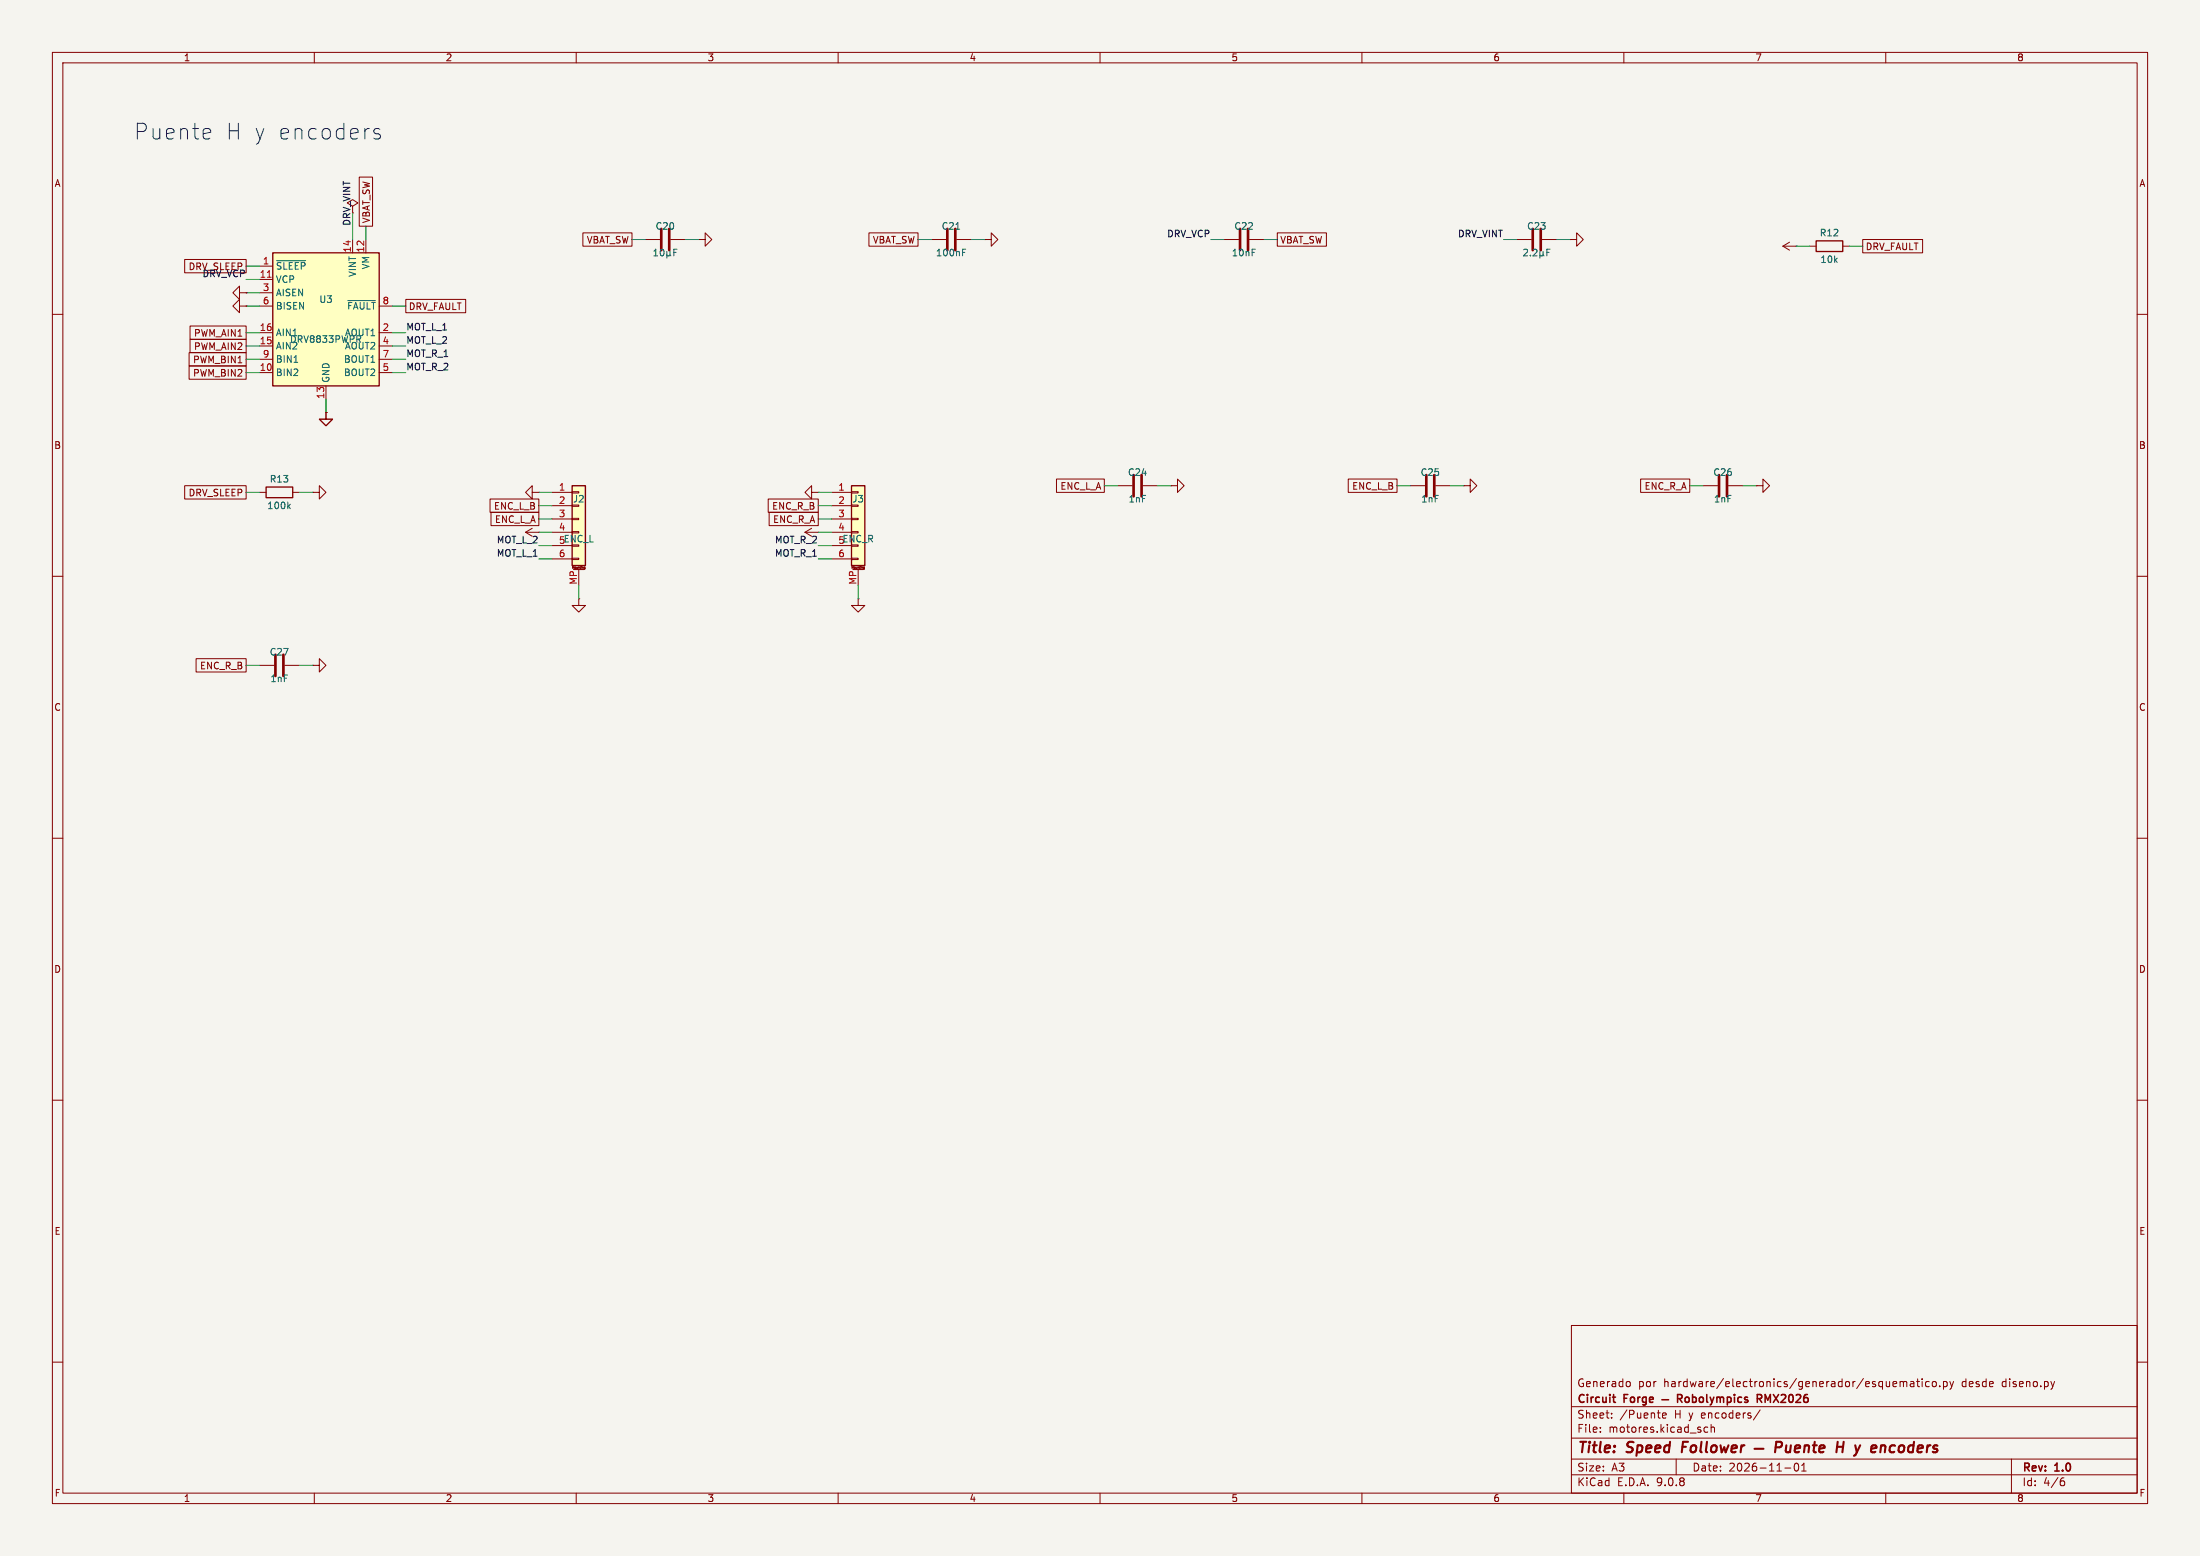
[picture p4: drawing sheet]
(kicad_sch
 (version 20250114)
 (generator "eeschema")
 (generator_version "9.0")
 (paper "A3")
 (title_block
  (title "Speed Follower — Puente H y encoders")
  (date "2026-11-01")
  (rev "1.0")
  (company "Circuit Forge — Robolympics RMX2026")
  (comment 1 "Generado por hardware/electronics/generador/esquematico.py desde diseno.py"))
 (lib_symbols
  (symbol "Driver_Motor:DRV8833PWP" (exclude_from_sim no) (in_bom yes) (on_board yes)
   (property "Reference" "U" (at -3.81 16.51 0) (effects (font (size 1.27 1.27))))
   (property "Value" "DRV8833PWP" (at -3.81 13.97 0) (effects (font (size 1.27 1.27))))
   (property "Footprint" "Package_SO:HTSSOP-16-1EP_4.4x5mm_P0.65mm_EP3.4x5mm_Mask2.46x2.31mm_ThermalVias" (at 5.08 -15.24 0) (effects (font (size 1.27 1.27)) (justify left) (hide yes)))
   (property "Datasheet" "http://www.ti.com/lit/ds/symlink/drv8833.pdf" (at 5.08 -17.78 0) (effects (font (size 1.27 1.27)) (justify left) (hide yes)))
   (property "Description" "Dual H-Bridge Motor Driver, HTSSOP-16" (at 0 0 0) (effects (font (size 1.27 1.27)) (hide yes)))
   (symbol "DRV8833PWP_0_1"
    (rectangle (start -10.16 12.7) (end 10.16 -12.7) (stroke (width 0.254) (type default)) (fill (type background))))
   (symbol "DRV8833PWP_1_1"
    (pin input line (at -12.7 10.16 0) (length 2.54) (name "~{SLEEP}" (effects (font (size 1.27 1.27)))) (number "1" (effects (font (size 1.27 1.27)))))
    (pin bidirectional line (at -12.7 7.62 0) (length 2.54) (name "VCP" (effects (font (size 1.27 1.27)))) (number "11" (effects (font (size 1.27 1.27)))))
    (pin bidirectional line (at -12.7 5.08 0) (length 2.54) (name "AISEN" (effects (font (size 1.27 1.27)))) (number "3" (effects (font (size 1.27 1.27)))))
    (pin bidirectional line (at -12.7 2.54 0) (length 2.54) (name "BISEN" (effects (font (size 1.27 1.27)))) (number "6" (effects (font (size 1.27 1.27)))))
    (pin input line (at -12.7 -2.54 0) (length 2.54) (name "AIN1" (effects (font (size 1.27 1.27)))) (number "16" (effects (font (size 1.27 1.27)))))
    (pin input line (at -12.7 -5.08 0) (length 2.54) (name "AIN2" (effects (font (size 1.27 1.27)))) (number "15" (effects (font (size 1.27 1.27)))))
    (pin input line (at -12.7 -7.62 0) (length 2.54) (name "BIN1" (effects (font (size 1.27 1.27)))) (number "9" (effects (font (size 1.27 1.27)))))
    (pin input line (at -12.7 -10.16 0) (length 2.54) (name "BIN2" (effects (font (size 1.27 1.27)))) (number "10" (effects (font (size 1.27 1.27)))))
    (pin power_in line (at 0 -15.24 90) (length 2.54) (name "GND" (effects (font (size 1.27 1.27)))) (number "13" (effects (font (size 1.27 1.27)))))
    (pin passive line (at 0 -15.24 90) (length 2.54) (hide yes) (name "GND" (effects (font (size 1.27 1.27)))) (number "17" (effects (font (size 1.27 1.27)))))
    (pin power_in line (at 5.08 15.24 270) (length 2.54) (name "VINT" (effects (font (size 1.27 1.27)))) (number "14" (effects (font (size 1.27 1.27)))))
    (pin power_in line (at 7.62 15.24 270) (length 2.54) (name "VM" (effects (font (size 1.27 1.27)))) (number "12" (effects (font (size 1.27 1.27)))))
    (pin open_collector line (at 12.7 2.54 180) (length 2.54) (name "~{FAULT}" (effects (font (size 1.27 1.27)))) (number "8" (effects (font (size 1.27 1.27)))))
    (pin power_out line (at 12.7 -2.54 180) (length 2.54) (name "AOUT1" (effects (font (size 1.27 1.27)))) (number "2" (effects (font (size 1.27 1.27)))))
    (pin power_out line (at 12.7 -5.08 180) (length 2.54) (name "AOUT2" (effects (font (size 1.27 1.27)))) (number "4" (effects (font (size 1.27 1.27)))))
    (pin power_out line (at 12.7 -7.62 180) (length 2.54) (name "BOUT1" (effects (font (size 1.27 1.27)))) (number "7" (effects (font (size 1.27 1.27)))))
    (pin power_out line (at 12.7 -10.16 180) (length 2.54) (name "BOUT2" (effects (font (size 1.27 1.27)))) (number "5" (effects (font (size 1.27 1.27))))))
   (embedded_fonts no))
  (symbol "power:GND"
   (power)
   (pin_numbers (hide yes))
   (pin_names
    (offset 0) (hide yes)) (exclude_from_sim no) (in_bom yes) (on_board yes)
   (property "Reference" "#PWR" (at 0 -6.35 0) (effects (font (size 1.27 1.27)) (hide yes)))
   (property "Value" "GND" (at 0 -3.81 0) (effects (font (size 1.27 1.27))))
   (property "Footprint" "" (at 0 0 0) (effects (font (size 1.27 1.27)) (hide yes)))
   (property "Datasheet" "" (at 0 0 0) (effects (font (size 1.27 1.27)) (hide yes)))
   (property "Description" "Power symbol creates a global label with name \"GND\" , ground" (at 0 0 0) (effects (font (size 1.27 1.27)) (hide yes)))
   (symbol "GND_0_1"
    (polyline (pts (xy 0 0) (xy 0 -1.27) (xy 1.27 -1.27) (xy 0 -2.54) (xy -1.27 -1.27) (xy 0 -1.27)) (stroke (width 0) (type default)) (fill (type none))))
   (symbol "GND_1_1"
    (pin power_in line (at 0 0 270) (length 0) (name "~" (effects (font (size 1.27 1.27)))) (number "1" (effects (font (size 1.27 1.27))))))
   (embedded_fonts no))
  (symbol "power:PWR_FLAG"
   (power)
   (pin_numbers (hide yes))
   (pin_names
    (offset 0) (hide yes)) (exclude_from_sim no) (in_bom yes) (on_board yes)
   (property "Reference" "#FLG" (at 0 1.905 0) (effects (font (size 1.27 1.27)) (hide yes)))
   (property "Value" "PWR_FLAG" (at 0 3.81 0) (effects (font (size 1.27 1.27))))
   (property "Footprint" "" (at 0 0 0) (effects (font (size 1.27 1.27)) (hide yes)))
   (property "Datasheet" "~" (at 0 0 0) (effects (font (size 1.27 1.27)) (hide yes)))
   (property "Description" "Special symbol for telling ERC where power comes from" (at 0 0 0) (effects (font (size 1.27 1.27)) (hide yes)))
   (symbol "PWR_FLAG_0_0"
    (pin power_out line (at 0 0 90) (length 0) (name "~" (effects (font (size 1.27 1.27)))) (number "1" (effects (font (size 1.27 1.27))))))
   (symbol "PWR_FLAG_0_1"
    (polyline (pts (xy 0 0) (xy 0 1.27) (xy -1.016 1.905) (xy 0 2.54) (xy 1.016 1.905) (xy 0 1.27)) (stroke (width 0) (type default)) (fill (type none))))
   (embedded_fonts no))
  (symbol "Device:C"
   (pin_numbers (hide yes))
   (pin_names
    (offset 0.254)) (exclude_from_sim no) (in_bom yes) (on_board yes)
   (property "Reference" "C" (at 0.635 2.54 0) (effects (font (size 1.27 1.27)) (justify left)))
   (property "Value" "C" (at 0.635 -2.54 0) (effects (font (size 1.27 1.27)) (justify left)))
   (property "Footprint" "" (at 0.9652 -3.81 0) (effects (font (size 1.27 1.27)) (hide yes)))
   (property "Datasheet" "~" (at 0 0 0) (effects (font (size 1.27 1.27)) (hide yes)))
   (property "Description" "Unpolarized capacitor" (at 0 0 0) (effects (font (size 1.27 1.27)) (hide yes)))
   (symbol "C_0_1"
    (polyline (pts (xy -2.032 0.762) (xy 2.032 0.762)) (stroke (width 0.508) (type default)) (fill (type none)))
    (polyline (pts (xy -2.032 -0.762) (xy 2.032 -0.762)) (stroke (width 0.508) (type default)) (fill (type none))))
   (symbol "C_1_1"
    (pin passive line (at 0 3.81 270) (length 2.794) (name "~" (effects (font (size 1.27 1.27)))) (number "1" (effects (font (size 1.27 1.27)))))
    (pin passive line (at 0 -3.81 90) (length 2.794) (name "~" (effects (font (size 1.27 1.27)))) (number "2" (effects (font (size 1.27 1.27))))))
   (embedded_fonts no))
  (symbol "Device:R"
   (pin_numbers (hide yes))
   (pin_names
    (offset 0)) (exclude_from_sim no) (in_bom yes) (on_board yes)
   (property "Reference" "R" (at 2.032 0 90) (effects (font (size 1.27 1.27))))
   (property "Value" "R" (at 0 0 90) (effects (font (size 1.27 1.27))))
   (property "Footprint" "" (at -1.778 0 90) (effects (font (size 1.27 1.27)) (hide yes)))
   (property "Datasheet" "~" (at 0 0 0) (effects (font (size 1.27 1.27)) (hide yes)))
   (property "Description" "Resistor" (at 0 0 0) (effects (font (size 1.27 1.27)) (hide yes)))
   (symbol "R_0_1"
    (rectangle (start -1.016 -2.54) (end 1.016 2.54) (stroke (width 0.254) (type default)) (fill (type none))))
   (symbol "R_1_1"
    (pin passive line (at 0 3.81 270) (length 1.27) (name "~" (effects (font (size 1.27 1.27)))) (number "1" (effects (font (size 1.27 1.27)))))
    (pin passive line (at 0 -3.81 90) (length 1.27) (name "~" (effects (font (size 1.27 1.27)))) (number "2" (effects (font (size 1.27 1.27))))))
   (embedded_fonts no))
  (symbol "power:+3V3"
   (power)
   (pin_numbers (hide yes))
   (pin_names
    (offset 0) (hide yes)) (exclude_from_sim no) (in_bom yes) (on_board yes)
   (property "Reference" "#PWR" (at 0 -3.81 0) (effects (font (size 1.27 1.27)) (hide yes)))
   (property "Value" "+3V3" (at 0 3.556 0) (effects (font (size 1.27 1.27))))
   (property "Footprint" "" (at 0 0 0) (effects (font (size 1.27 1.27)) (hide yes)))
   (property "Datasheet" "" (at 0 0 0) (effects (font (size 1.27 1.27)) (hide yes)))
   (property "Description" "Power symbol creates a global label with name \"+3V3\"" (at 0 0 0) (effects (font (size 1.27 1.27)) (hide yes)))
   (symbol "+3V3_0_1"
    (polyline (pts (xy -0.762 1.27) (xy 0 2.54)) (stroke (width 0) (type default)) (fill (type none)))
    (polyline (pts (xy 0 2.54) (xy 0.762 1.27)) (stroke (width 0) (type default)) (fill (type none)))
    (polyline (pts (xy 0 0) (xy 0 2.54)) (stroke (width 0) (type default)) (fill (type none))))
   (symbol "+3V3_1_1"
    (pin power_in line (at 0 0 90) (length 0) (name "~" (effects (font (size 1.27 1.27)))) (number "1" (effects (font (size 1.27 1.27))))))
   (embedded_fonts no))
  (symbol "Connector_Generic_MountingPin:Conn_01x06_MountingPin"
   (pin_names
    (offset 1.016) (hide yes)) (exclude_from_sim no) (in_bom yes) (on_board yes)
   (property "Reference" "J" (at 0 7.62 0) (effects (font (size 1.27 1.27))))
   (property "Value" "Conn_01x06_MountingPin" (at 1.27 -10.16 0) (effects (font (size 1.27 1.27)) (justify left)))
   (property "Footprint" "" (at 0 0 0) (effects (font (size 1.27 1.27)) (hide yes)))
   (property "Datasheet" "~" (at 0 0 0) (effects (font (size 1.27 1.27)) (hide yes)))
   (property "Description" "Generic connectable mounting pin connector, single row, 01x06, script generated (kicad-library-utils/schlib/autogen/connector/)" (at 0 0 0) (effects (font (size 1.27 1.27)) (hide yes)))
   (symbol "Conn_01x06_MountingPin_1_1"
    (rectangle (start -1.27 6.35) (end 1.27 -8.89) (stroke (width 0.254) (type default)) (fill (type background)))
    (rectangle (start -1.27 5.207) (end 0 4.953) (stroke (width 0.1524) (type default)) (fill (type none)))
    (rectangle (start -1.27 2.667) (end 0 2.413) (stroke (width 0.1524) (type default)) (fill (type none)))
    (rectangle (start -1.27 0.127) (end 0 -0.127) (stroke (width 0.1524) (type default)) (fill (type none)))
    (rectangle (start -1.27 -2.413) (end 0 -2.667) (stroke (width 0.1524) (type default)) (fill (type none)))
    (rectangle (start -1.27 -4.953) (end 0 -5.207) (stroke (width 0.1524) (type default)) (fill (type none)))
    (rectangle (start -1.27 -7.493) (end 0 -7.747) (stroke (width 0.1524) (type default)) (fill (type none)))
    (polyline (pts (xy -1.016 -9.652) (xy 1.016 -9.652)) (stroke (width 0.1524) (type default)) (fill (type none)))
    (text "Mounting" (at 0 -9.271 0) (effects (font (size 0.381 0.381))))
    (pin passive line (at -5.08 5.08 0) (length 3.81) (name "Pin_1" (effects (font (size 1.27 1.27)))) (number "1" (effects (font (size 1.27 1.27)))))
    (pin passive line (at -5.08 2.54 0) (length 3.81) (name "Pin_2" (effects (font (size 1.27 1.27)))) (number "2" (effects (font (size 1.27 1.27)))))
    (pin passive line (at -5.08 0 0) (length 3.81) (name "Pin_3" (effects (font (size 1.27 1.27)))) (number "3" (effects (font (size 1.27 1.27)))))
    (pin passive line (at -5.08 -2.54 0) (length 3.81) (name "Pin_4" (effects (font (size 1.27 1.27)))) (number "4" (effects (font (size 1.27 1.27)))))
    (pin passive line (at -5.08 -5.08 0) (length 3.81) (name "Pin_5" (effects (font (size 1.27 1.27)))) (number "5" (effects (font (size 1.27 1.27)))))
    (pin passive line (at -5.08 -7.62 0) (length 3.81) (name "Pin_6" (effects (font (size 1.27 1.27)))) (number "6" (effects (font (size 1.27 1.27)))))
    (pin passive line (at 0 -12.7 90) (length 3.048) (name "MountPin" (effects (font (size 1.27 1.27)))) (number "MP" (effects (font (size 1.27 1.27))))))
   (embedded_fonts no)))
 (text "Puente H y encoders"
  (exclude_from_sim no)
  (at 25.4 25.4 0)
  (effects (font (size 3 3)) (justify left)))
 (symbol
  (lib_id "Driver_Motor:DRV8833PWP")
  (at 62.23 60.96 0)
  (unit 1)
  (exclude_from_sim no)
  (in_bom yes)
  (on_board yes)
  (dnp no)
  (property "Reference" "U3" (at 62.23 57.15 0) (effects (font (size 1.27 1.27))))
  (property "Value" "DRV8833PWPR" (at 62.23 64.77 0) (effects (font (size 1.27 1.27))))
  (property "Footprint" "Package_SO:HTSSOP-16-1EP_4.4x5mm_P0.65mm_EP3.4x5mm_Mask2.46x2.31mm_ThermalVias" (at 62.23 60.96 0) (effects (font (size 1.27 1.27)) (hide yes)))
  (property "Datasheet" "https://www.ti.com/lit/ds/symlink/drv8833.pdf" (at 62.23 60.96 0) (effects (font (size 1.27 1.27)) (hide yes)))
  (property "Description" "Puente H doble 2.7-10.8 V, 1.5 A RMS por canal (HTSSOP-16 PowerPAD)" (at 62.23 60.96 0) (effects (font (size 1.27 1.27)) (hide yes)))
  (property "Fabricante" "Texas Instruments" (at 62.23 60.96 0) (effects (font (size 1.27 1.27)) (hide yes)))
  (property "MPN" "DRV8833PWPR" (at 62.23 60.96 0) (effects (font (size 1.27 1.27)) (hide yes)))
  (pin "1")
  (pin "11")
  (pin "3")
  (pin "6")
  (pin "16")
  (pin "15")
  (pin "9")
  (pin "10")
  (pin "13")
  (pin "17")
  (pin "14")
  (pin "12")
  (pin "8")
  (pin "2")
  (pin "4")
  (pin "7")
  (pin "5"))
 (wire
  (pts (xy 49.53 50.8) (xy 46.99 50.8))
  (stroke (width 0) (type default)))
 (global_label "DRV_SLEEP"
  (shape passive)
  (at 46.99 50.8 180)
  (fields_autoplaced yes)
  (effects (font (size 1.27 1.27)) (justify right))
  (property "Intersheetrefs" "${INTERSHEET_REFS}" (at 46.99 50.8 0) (effects (font (size 1.27 1.27)) (hide yes))))
 (wire
  (pts (xy 49.53 53.34) (xy 46.99 53.34))
  (stroke (width 0) (type default)))
 (label "DRV_VCP"
  (at 46.99 53.34 180)
  (fields_autoplaced yes)
  (effects (font (size 1.27 1.27)) (justify right bottom)))
 (wire
  (pts (xy 49.53 55.88) (xy 46.99 55.88))
  (stroke (width 0) (type default)))
 (symbol
  (lib_id "power:GND")
  (at 46.99 55.88 270)
  (unit 1)
  (exclude_from_sim no)
  (in_bom no)
  (on_board no)
  (dnp no)
  (property "Reference" "#PWR_MOT001" (at 46.99 53.34 90) (effects (font (size 1.27 1.27)) (hide yes)))
  (property "Value" "GND" (at 46.99 58.42 90) (effects (font (size 1.27 1.27)) (hide yes)))
  (pin "1"))
 (wire
  (pts (xy 49.53 58.42) (xy 46.99 58.42))
  (stroke (width 0) (type default)))
 (symbol
  (lib_id "power:GND")
  (at 46.99 58.42 270)
  (unit 1)
  (exclude_from_sim no)
  (in_bom no)
  (on_board no)
  (dnp no)
  (property "Reference" "#PWR_MOT002" (at 46.99 55.88 90) (effects (font (size 1.27 1.27)) (hide yes)))
  (property "Value" "GND" (at 46.99 60.96 90) (effects (font (size 1.27 1.27)) (hide yes)))
  (pin "1"))
 (wire
  (pts (xy 49.53 63.5) (xy 46.99 63.5))
  (stroke (width 0) (type default)))
 (global_label "PWM_AIN1"
  (shape passive)
  (at 46.99 63.5 180)
  (fields_autoplaced yes)
  (effects (font (size 1.27 1.27)) (justify right))
  (property "Intersheetrefs" "${INTERSHEET_REFS}" (at 46.99 63.5 0) (effects (font (size 1.27 1.27)) (hide yes))))
 (wire
  (pts (xy 49.53 66.04) (xy 46.99 66.04))
  (stroke (width 0) (type default)))
 (global_label "PWM_AIN2"
  (shape passive)
  (at 46.99 66.04 180)
  (fields_autoplaced yes)
  (effects (font (size 1.27 1.27)) (justify right))
  (property "Intersheetrefs" "${INTERSHEET_REFS}" (at 46.99 66.04 0) (effects (font (size 1.27 1.27)) (hide yes))))
 (wire
  (pts (xy 49.53 68.58) (xy 46.99 68.58))
  (stroke (width 0) (type default)))
 (global_label "PWM_BIN1"
  (shape passive)
  (at 46.99 68.58 180)
  (fields_autoplaced yes)
  (effects (font (size 1.27 1.27)) (justify right))
  (property "Intersheetrefs" "${INTERSHEET_REFS}" (at 46.99 68.58 0) (effects (font (size 1.27 1.27)) (hide yes))))
 (wire
  (pts (xy 49.53 71.12) (xy 46.99 71.12))
  (stroke (width 0) (type default)))
 (global_label "PWM_BIN2"
  (shape passive)
  (at 46.99 71.12 180)
  (fields_autoplaced yes)
  (effects (font (size 1.27 1.27)) (justify right))
  (property "Intersheetrefs" "${INTERSHEET_REFS}" (at 46.99 71.12 0) (effects (font (size 1.27 1.27)) (hide yes))))
 (wire
  (pts (xy 62.23 76.2) (xy 62.23 78.74))
  (stroke (width 0) (type default)))
 (symbol
  (lib_id "power:GND")
  (at 62.23 78.74 0)
  (unit 1)
  (exclude_from_sim no)
  (in_bom no)
  (on_board no)
  (dnp no)
  (property "Reference" "#PWR_MOT003" (at 62.23 74.93 0) (effects (font (size 1.27 1.27)) (hide yes)))
  (property "Value" "GND" (at 62.23 82.55 0) (effects (font (size 1.27 1.27)) (hide yes)))
  (pin "1"))
 (wire
  (pts (xy 62.23 76.2) (xy 62.23 78.74))
  (stroke (width 0) (type default)))
 (symbol
  (lib_id "power:GND")
  (at 62.23 78.74 0)
  (unit 1)
  (exclude_from_sim no)
  (in_bom no)
  (on_board no)
  (dnp no)
  (property "Reference" "#PWR_MOT004" (at 62.23 74.93 0) (effects (font (size 1.27 1.27)) (hide yes)))
  (property "Value" "GND" (at 62.23 82.55 0) (effects (font (size 1.27 1.27)) (hide yes)))
  (pin "1"))
 (wire
  (pts (xy 67.31 45.72) (xy 67.31 43.18))
  (stroke (width 0) (type default)))
 (label "DRV_VINT"
  (at 67.31 43.18 90)
  (fields_autoplaced yes)
  (effects (font (size 1.27 1.27)) (justify left bottom)))
 (wire
  (pts (xy 67.31 43.18) (xy 67.31 40.64))
  (stroke (width 0) (type default)))
 (symbol
  (lib_id "power:PWR_FLAG")
  (at 67.31 40.64 0)
  (unit 1)
  (exclude_from_sim no)
  (in_bom no)
  (on_board no)
  (dnp no)
  (property "Reference" "#FLG_MOT005" (at 67.31 36.83 0) (effects (font (size 1.27 1.27)) (hide yes)))
  (property "Value" "PWR_FLAG" (at 67.31 44.45 0) (effects (font (size 1.27 1.27)) (hide yes)))
  (pin "1"))
 (wire
  (pts (xy 69.85 45.72) (xy 69.85 43.18))
  (stroke (width 0) (type default)))
 (global_label "VBAT_SW"
  (shape passive)
  (at 69.85 43.18 90)
  (fields_autoplaced yes)
  (effects (font (size 1.27 1.27)) (justify left))
  (property "Intersheetrefs" "${INTERSHEET_REFS}" (at 69.85 43.18 0) (effects (font (size 1.27 1.27)) (hide yes))))
 (wire
  (pts (xy 74.93 58.42) (xy 77.47 58.42))
  (stroke (width 0) (type default)))
 (global_label "DRV_FAULT"
  (shape passive)
  (at 77.47 58.42 0)
  (fields_autoplaced yes)
  (effects (font (size 1.27 1.27)) (justify left))
  (property "Intersheetrefs" "${INTERSHEET_REFS}" (at 77.47 58.42 0) (effects (font (size 1.27 1.27)) (hide yes))))
 (wire
  (pts (xy 74.93 63.5) (xy 77.47 63.5))
  (stroke (width 0) (type default)))
 (label "MOT_L_1"
  (at 77.47 63.5 0)
  (fields_autoplaced yes)
  (effects (font (size 1.27 1.27)) (justify left bottom)))
 (wire
  (pts (xy 74.93 66.04) (xy 77.47 66.04))
  (stroke (width 0) (type default)))
 (label "MOT_L_2"
  (at 77.47 66.04 0)
  (fields_autoplaced yes)
  (effects (font (size 1.27 1.27)) (justify left bottom)))
 (wire
  (pts (xy 74.93 68.58) (xy 77.47 68.58))
  (stroke (width 0) (type default)))
 (label "MOT_R_1"
  (at 77.47 68.58 0)
  (fields_autoplaced yes)
  (effects (font (size 1.27 1.27)) (justify left bottom)))
 (wire
  (pts (xy 74.93 71.12) (xy 77.47 71.12))
  (stroke (width 0) (type default)))
 (label "MOT_R_2"
  (at 77.47 71.12 0)
  (fields_autoplaced yes)
  (effects (font (size 1.27 1.27)) (justify left bottom)))
 (symbol
  (lib_id "Device:C")
  (at 127 45.72 90)
  (unit 1)
  (exclude_from_sim no)
  (in_bom yes)
  (on_board yes)
  (dnp no)
  (property "Reference" "C20" (at 127 43.18 90) (effects (font (size 1.27 1.27))))
  (property "Value" "10µF" (at 127 48.26 90) (effects (font (size 1.27 1.27))))
  (property "Footprint" "Capacitor_SMD:C_0805_2012Metric" (at 127 45.72 90) (effects (font (size 1.27 1.27)) (hide yes)))
  (property "Datasheet" "https://www.murata.com/en-us/products/capacitor/ceramiccapacitor" (at 127 45.72 90) (effects (font (size 1.27 1.27)) (hide yes)))
  (property "Description" "Condensador cerámico 10µF 25 V X5R 0805" (at 127 45.72 90) (effects (font (size 1.27 1.27)) (hide yes)))
  (property "Fabricante" "Murata" (at 127 45.72 90) (effects (font (size 1.27 1.27)) (hide yes)))
  (property "MPN" "GRM21BR61E106KA73L" (at 127 45.72 90) (effects (font (size 1.27 1.27)) (hide yes)))
  (pin "1")
  (pin "2"))
 (wire
  (pts (xy 123.19 45.72) (xy 120.65 45.72))
  (stroke (width 0) (type default)))
 (global_label "VBAT_SW"
  (shape passive)
  (at 120.65 45.72 180)
  (fields_autoplaced yes)
  (effects (font (size 1.27 1.27)) (justify right))
  (property "Intersheetrefs" "${INTERSHEET_REFS}" (at 120.65 45.72 0) (effects (font (size 1.27 1.27)) (hide yes))))
 (wire
  (pts (xy 130.81 45.72) (xy 133.35 45.72))
  (stroke (width 0) (type default)))
 (symbol
  (lib_id "power:GND")
  (at 133.35 45.72 90)
  (unit 1)
  (exclude_from_sim no)
  (in_bom no)
  (on_board no)
  (dnp no)
  (property "Reference" "#PWR_MOT006" (at 133.35 43.18 90) (effects (font (size 1.27 1.27)) (hide yes)))
  (property "Value" "GND" (at 133.35 48.26 90) (effects (font (size 1.27 1.27)) (hide yes)))
  (pin "1"))
 (symbol
  (lib_id "Device:C")
  (at 181.61 45.72 90)
  (unit 1)
  (exclude_from_sim no)
  (in_bom yes)
  (on_board yes)
  (dnp no)
  (property "Reference" "C21" (at 181.61 43.18 90) (effects (font (size 1.27 1.27))))
  (property "Value" "100nF" (at 181.61 48.26 90) (effects (font (size 1.27 1.27))))
  (property "Footprint" "Capacitor_SMD:C_0402_1005Metric" (at 181.61 45.72 90) (effects (font (size 1.27 1.27)) (hide yes)))
  (property "Datasheet" "https://www.murata.com/en-us/products/capacitor/ceramiccapacitor" (at 181.61 45.72 90) (effects (font (size 1.27 1.27)) (hide yes)))
  (property "Description" "Condensador cerámico 100nF 16 V X7R 0402" (at 181.61 45.72 90) (effects (font (size 1.27 1.27)) (hide yes)))
  (property "Fabricante" "Murata" (at 181.61 45.72 90) (effects (font (size 1.27 1.27)) (hide yes)))
  (property "MPN" "GRM155R71C104KA88D" (at 181.61 45.72 90) (effects (font (size 1.27 1.27)) (hide yes)))
  (pin "1")
  (pin "2"))
 (wire
  (pts (xy 177.8 45.72) (xy 175.26 45.72))
  (stroke (width 0) (type default)))
 (global_label "VBAT_SW"
  (shape passive)
  (at 175.26 45.72 180)
  (fields_autoplaced yes)
  (effects (font (size 1.27 1.27)) (justify right))
  (property "Intersheetrefs" "${INTERSHEET_REFS}" (at 175.26 45.72 0) (effects (font (size 1.27 1.27)) (hide yes))))
 (wire
  (pts (xy 185.42 45.72) (xy 187.96 45.72))
  (stroke (width 0) (type default)))
 (symbol
  (lib_id "power:GND")
  (at 187.96 45.72 90)
  (unit 1)
  (exclude_from_sim no)
  (in_bom no)
  (on_board no)
  (dnp no)
  (property "Reference" "#PWR_MOT007" (at 187.96 43.18 90) (effects (font (size 1.27 1.27)) (hide yes)))
  (property "Value" "GND" (at 187.96 48.26 90) (effects (font (size 1.27 1.27)) (hide yes)))
  (pin "1"))
 (symbol
  (lib_id "Device:C")
  (at 237.49 45.72 90)
  (unit 1)
  (exclude_from_sim no)
  (in_bom yes)
  (on_board yes)
  (dnp no)
  (property "Reference" "C22" (at 237.49 43.18 90) (effects (font (size 1.27 1.27))))
  (property "Value" "10nF" (at 237.49 48.26 90) (effects (font (size 1.27 1.27))))
  (property "Footprint" "Capacitor_SMD:C_0402_1005Metric" (at 237.49 45.72 90) (effects (font (size 1.27 1.27)) (hide yes)))
  (property "Datasheet" "https://www.murata.com/en-us/products/capacitor/ceramiccapacitor" (at 237.49 45.72 90) (effects (font (size 1.27 1.27)) (hide yes)))
  (property "Description" "Condensador cerámico 10nF 50 V X7R 0402" (at 237.49 45.72 90) (effects (font (size 1.27 1.27)) (hide yes)))
  (property "Fabricante" "Murata" (at 237.49 45.72 90) (effects (font (size 1.27 1.27)) (hide yes)))
  (property "MPN" "GRM155R71H103KA88D" (at 237.49 45.72 90) (effects (font (size 1.27 1.27)) (hide yes)))
  (pin "1")
  (pin "2"))
 (wire
  (pts (xy 233.68 45.72) (xy 231.14 45.72))
  (stroke (width 0) (type default)))
 (label "DRV_VCP"
  (at 231.14 45.72 180)
  (fields_autoplaced yes)
  (effects (font (size 1.27 1.27)) (justify right bottom)))
 (wire
  (pts (xy 241.3 45.72) (xy 243.84 45.72))
  (stroke (width 0) (type default)))
 (global_label "VBAT_SW"
  (shape passive)
  (at 243.84 45.72 0)
  (fields_autoplaced yes)
  (effects (font (size 1.27 1.27)) (justify left))
  (property "Intersheetrefs" "${INTERSHEET_REFS}" (at 243.84 45.72 0) (effects (font (size 1.27 1.27)) (hide yes))))
 (symbol
  (lib_id "Device:C")
  (at 293.37 45.72 90)
  (unit 1)
  (exclude_from_sim no)
  (in_bom yes)
  (on_board yes)
  (dnp no)
  (property "Reference" "C23" (at 293.37 43.18 90) (effects (font (size 1.27 1.27))))
  (property "Value" "2.2µF" (at 293.37 48.26 90) (effects (font (size 1.27 1.27))))
  (property "Footprint" "Capacitor_SMD:C_0402_1005Metric" (at 293.37 45.72 90) (effects (font (size 1.27 1.27)) (hide yes)))
  (property "Datasheet" "https://www.murata.com/en-us/products/capacitor/ceramiccapacitor" (at 293.37 45.72 90) (effects (font (size 1.27 1.27)) (hide yes)))
  (property "Description" "Condensador cerámico 2.2µF 6.3 V X5R 0402" (at 293.37 45.72 90) (effects (font (size 1.27 1.27)) (hide yes)))
  (property "Fabricante" "Murata" (at 293.37 45.72 90) (effects (font (size 1.27 1.27)) (hide yes)))
  (property "MPN" "GRM155R60J225ME15D" (at 293.37 45.72 90) (effects (font (size 1.27 1.27)) (hide yes)))
  (pin "1")
  (pin "2"))
 (wire
  (pts (xy 289.56 45.72) (xy 287.02 45.72))
  (stroke (width 0) (type default)))
 (label "DRV_VINT"
  (at 287.02 45.72 180)
  (fields_autoplaced yes)
  (effects (font (size 1.27 1.27)) (justify right bottom)))
 (wire
  (pts (xy 297.18 45.72) (xy 299.72 45.72))
  (stroke (width 0) (type default)))
 (symbol
  (lib_id "power:GND")
  (at 299.72 45.72 90)
  (unit 1)
  (exclude_from_sim no)
  (in_bom no)
  (on_board no)
  (dnp no)
  (property "Reference" "#PWR_MOT008" (at 299.72 43.18 90) (effects (font (size 1.27 1.27)) (hide yes)))
  (property "Value" "GND" (at 299.72 48.26 90) (effects (font (size 1.27 1.27)) (hide yes)))
  (pin "1"))
 (symbol
  (lib_id "Device:R")
  (at 349.25 46.99 90)
  (unit 1)
  (exclude_from_sim no)
  (in_bom yes)
  (on_board yes)
  (dnp no)
  (property "Reference" "R12" (at 349.25 44.45 90) (effects (font (size 1.27 1.27))))
  (property "Value" "10k" (at 349.25 49.53 90) (effects (font (size 1.27 1.27))))
  (property "Footprint" "Resistor_SMD:R_0402_1005Metric" (at 349.25 46.99 90) (effects (font (size 1.27 1.27)) (hide yes)))
  (property "Datasheet" "https://www.yageo.com/upload/media/product/productsearch/datasheet/rchip/PYu-RC_Group_51_RoHS_L_12.pdf" (at 349.25 46.99 90) (effects (font (size 1.27 1.27)) (hide yes)))
  (property "Description" "Resistencia 10kΩ 1 % 0402" (at 349.25 46.99 90) (effects (font (size 1.27 1.27)) (hide yes)))
  (property "Fabricante" "YAGEO" (at 349.25 46.99 90) (effects (font (size 1.27 1.27)) (hide yes)))
  (property "MPN" "RC0402FR-0710KL" (at 349.25 46.99 90) (effects (font (size 1.27 1.27)) (hide yes)))
  (pin "1")
  (pin "2"))
 (wire
  (pts (xy 345.44 46.99) (xy 342.9 46.99))
  (stroke (width 0) (type default)))
 (symbol
  (lib_id "power:+3V3")
  (at 342.9 46.99 90)
  (unit 1)
  (exclude_from_sim no)
  (in_bom no)
  (on_board no)
  (dnp no)
  (property "Reference" "#PWR_MOT009" (at 342.9 44.45 90) (effects (font (size 1.27 1.27)) (hide yes)))
  (property "Value" "+3V3" (at 342.9 49.53 90) (effects (font (size 1.27 1.27)) (hide yes)))
  (pin "1"))
 (wire
  (pts (xy 353.06 46.99) (xy 355.6 46.99))
  (stroke (width 0) (type default)))
 (global_label "DRV_FAULT"
  (shape passive)
  (at 355.6 46.99 0)
  (fields_autoplaced yes)
  (effects (font (size 1.27 1.27)) (justify left))
  (property "Intersheetrefs" "${INTERSHEET_REFS}" (at 355.6 46.99 0) (effects (font (size 1.27 1.27)) (hide yes))))
 (symbol
  (lib_id "Device:R")
  (at 53.34 93.98 90)
  (unit 1)
  (exclude_from_sim no)
  (in_bom yes)
  (on_board yes)
  (dnp no)
  (property "Reference" "R13" (at 53.34 91.44 90) (effects (font (size 1.27 1.27))))
  (property "Value" "100k" (at 53.34 96.52 90) (effects (font (size 1.27 1.27))))
  (property "Footprint" "Resistor_SMD:R_0402_1005Metric" (at 53.34 93.98 90) (effects (font (size 1.27 1.27)) (hide yes)))
  (property "Datasheet" "https://www.yageo.com/upload/media/product/productsearch/datasheet/rchip/PYu-RC_Group_51_RoHS_L_12.pdf" (at 53.34 93.98 90) (effects (font (size 1.27 1.27)) (hide yes)))
  (property "Description" "Resistencia 100kΩ 1 % 0402" (at 53.34 93.98 90) (effects (font (size 1.27 1.27)) (hide yes)))
  (property "Fabricante" "YAGEO" (at 53.34 93.98 90) (effects (font (size 1.27 1.27)) (hide yes)))
  (property "MPN" "RC0402FR-07100KL" (at 53.34 93.98 90) (effects (font (size 1.27 1.27)) (hide yes)))
  (pin "1")
  (pin "2"))
 (wire
  (pts (xy 49.53 93.98) (xy 46.99 93.98))
  (stroke (width 0) (type default)))
 (global_label "DRV_SLEEP"
  (shape passive)
  (at 46.99 93.98 180)
  (fields_autoplaced yes)
  (effects (font (size 1.27 1.27)) (justify right))
  (property "Intersheetrefs" "${INTERSHEET_REFS}" (at 46.99 93.98 0) (effects (font (size 1.27 1.27)) (hide yes))))
 (wire
  (pts (xy 57.15 93.98) (xy 59.69 93.98))
  (stroke (width 0) (type default)))
 (symbol
  (lib_id "power:GND")
  (at 59.69 93.98 90)
  (unit 1)
  (exclude_from_sim no)
  (in_bom no)
  (on_board no)
  (dnp no)
  (property "Reference" "#PWR_MOT010" (at 59.69 91.44 90) (effects (font (size 1.27 1.27)) (hide yes)))
  (property "Value" "GND" (at 59.69 96.52 90) (effects (font (size 1.27 1.27)) (hide yes)))
  (pin "1"))
 (symbol
  (lib_id "Connector_Generic_MountingPin:Conn_01x06_MountingPin")
  (at 110.49 99.06 0)
  (unit 1)
  (exclude_from_sim no)
  (in_bom yes)
  (on_board yes)
  (dnp no)
  (property "Reference" "J2" (at 110.49 95.25 0) (effects (font (size 1.27 1.27))))
  (property "Value" "ENC_L" (at 110.49 102.87 0) (effects (font (size 1.27 1.27))))
  (property "Footprint" "Connector_JST:JST_SH_BM06B-SRSS-TB_1x06-1MP_P1.00mm_Vertical" (at 110.49 99.06 0) (effects (font (size 1.27 1.27)) (hide yes)))
  (property "Datasheet" "https://www.jst-mfg.com/product/pdf/eng/eSH.pdf" (at 110.49 99.06 0) (effects (font (size 1.27 1.27)) (hide yes)))
  (property "Description" "Conector JST SH 6 pines vertical: motor y encoder izquierdo (cable Pololu #4765)" (at 110.49 99.06 0) (effects (font (size 1.27 1.27)) (hide yes)))
  (property "Fabricante" "JST" (at 110.49 99.06 0) (effects (font (size 1.27 1.27)) (hide yes)))
  (property "MPN" "BM06B-SRSS-TB" (at 110.49 99.06 0) (effects (font (size 1.27 1.27)) (hide yes)))
  (pin "1")
  (pin "2")
  (pin "3")
  (pin "4")
  (pin "5")
  (pin "6")
  (pin "MP"))
 (wire
  (pts (xy 105.41 93.98) (xy 102.87 93.98))
  (stroke (width 0) (type default)))
 (symbol
  (lib_id "power:GND")
  (at 102.87 93.98 270)
  (unit 1)
  (exclude_from_sim no)
  (in_bom no)
  (on_board no)
  (dnp no)
  (property "Reference" "#PWR_MOT011" (at 102.87 91.44 90) (effects (font (size 1.27 1.27)) (hide yes)))
  (property "Value" "GND" (at 102.87 96.52 90) (effects (font (size 1.27 1.27)) (hide yes)))
  (pin "1"))
 (wire
  (pts (xy 105.41 96.52) (xy 102.87 96.52))
  (stroke (width 0) (type default)))
 (global_label "ENC_L_B"
  (shape passive)
  (at 102.87 96.52 180)
  (fields_autoplaced yes)
  (effects (font (size 1.27 1.27)) (justify right))
  (property "Intersheetrefs" "${INTERSHEET_REFS}" (at 102.87 96.52 0) (effects (font (size 1.27 1.27)) (hide yes))))
 (wire
  (pts (xy 105.41 99.06) (xy 102.87 99.06))
  (stroke (width 0) (type default)))
 (global_label "ENC_L_A"
  (shape passive)
  (at 102.87 99.06 180)
  (fields_autoplaced yes)
  (effects (font (size 1.27 1.27)) (justify right))
  (property "Intersheetrefs" "${INTERSHEET_REFS}" (at 102.87 99.06 0) (effects (font (size 1.27 1.27)) (hide yes))))
 (wire
  (pts (xy 105.41 101.6) (xy 102.87 101.6))
  (stroke (width 0) (type default)))
 (symbol
  (lib_id "power:+3V3")
  (at 102.87 101.6 90)
  (unit 1)
  (exclude_from_sim no)
  (in_bom no)
  (on_board no)
  (dnp no)
  (property "Reference" "#PWR_MOT012" (at 102.87 99.06 90) (effects (font (size 1.27 1.27)) (hide yes)))
  (property "Value" "+3V3" (at 102.87 104.14 90) (effects (font (size 1.27 1.27)) (hide yes)))
  (pin "1"))
 (wire
  (pts (xy 105.41 104.14) (xy 102.87 104.14))
  (stroke (width 0) (type default)))
 (label "MOT_L_2"
  (at 102.87 104.14 180)
  (fields_autoplaced yes)
  (effects (font (size 1.27 1.27)) (justify right bottom)))
 (wire
  (pts (xy 105.41 106.68) (xy 102.87 106.68))
  (stroke (width 0) (type default)))
 (label "MOT_L_1"
  (at 102.87 106.68 180)
  (fields_autoplaced yes)
  (effects (font (size 1.27 1.27)) (justify right bottom)))
 (wire
  (pts (xy 110.49 111.76) (xy 110.49 114.3))
  (stroke (width 0) (type default)))
 (symbol
  (lib_id "power:GND")
  (at 110.49 114.3 0)
  (unit 1)
  (exclude_from_sim no)
  (in_bom no)
  (on_board no)
  (dnp no)
  (property "Reference" "#PWR_MOT013" (at 110.49 110.49 0) (effects (font (size 1.27 1.27)) (hide yes)))
  (property "Value" "GND" (at 110.49 118.11 0) (effects (font (size 1.27 1.27)) (hide yes)))
  (pin "1"))
 (symbol
  (lib_id "Connector_Generic_MountingPin:Conn_01x06_MountingPin")
  (at 163.83 99.06 0)
  (unit 1)
  (exclude_from_sim no)
  (in_bom yes)
  (on_board yes)
  (dnp no)
  (property "Reference" "J3" (at 163.83 95.25 0) (effects (font (size 1.27 1.27))))
  (property "Value" "ENC_R" (at 163.83 102.87 0) (effects (font (size 1.27 1.27))))
  (property "Footprint" "Connector_JST:JST_SH_BM06B-SRSS-TB_1x06-1MP_P1.00mm_Vertical" (at 163.83 99.06 0) (effects (font (size 1.27 1.27)) (hide yes)))
  (property "Datasheet" "https://www.jst-mfg.com/product/pdf/eng/eSH.pdf" (at 163.83 99.06 0) (effects (font (size 1.27 1.27)) (hide yes)))
  (property "Description" "Conector JST SH 6 pines vertical: motor y encoder derecho (cable Pololu #4765)" (at 163.83 99.06 0) (effects (font (size 1.27 1.27)) (hide yes)))
  (property "Fabricante" "JST" (at 163.83 99.06 0) (effects (font (size 1.27 1.27)) (hide yes)))
  (property "MPN" "BM06B-SRSS-TB" (at 163.83 99.06 0) (effects (font (size 1.27 1.27)) (hide yes)))
  (pin "1")
  (pin "2")
  (pin "3")
  (pin "4")
  (pin "5")
  (pin "6")
  (pin "MP"))
 (wire
  (pts (xy 158.75 93.98) (xy 156.21 93.98))
  (stroke (width 0) (type default)))
 (symbol
  (lib_id "power:GND")
  (at 156.21 93.98 270)
  (unit 1)
  (exclude_from_sim no)
  (in_bom no)
  (on_board no)
  (dnp no)
  (property "Reference" "#PWR_MOT014" (at 156.21 91.44 90) (effects (font (size 1.27 1.27)) (hide yes)))
  (property "Value" "GND" (at 156.21 96.52 90) (effects (font (size 1.27 1.27)) (hide yes)))
  (pin "1"))
 (wire
  (pts (xy 158.75 96.52) (xy 156.21 96.52))
  (stroke (width 0) (type default)))
 (global_label "ENC_R_B"
  (shape passive)
  (at 156.21 96.52 180)
  (fields_autoplaced yes)
  (effects (font (size 1.27 1.27)) (justify right))
  (property "Intersheetrefs" "${INTERSHEET_REFS}" (at 156.21 96.52 0) (effects (font (size 1.27 1.27)) (hide yes))))
 (wire
  (pts (xy 158.75 99.06) (xy 156.21 99.06))
  (stroke (width 0) (type default)))
 (global_label "ENC_R_A"
  (shape passive)
  (at 156.21 99.06 180)
  (fields_autoplaced yes)
  (effects (font (size 1.27 1.27)) (justify right))
  (property "Intersheetrefs" "${INTERSHEET_REFS}" (at 156.21 99.06 0) (effects (font (size 1.27 1.27)) (hide yes))))
 (wire
  (pts (xy 158.75 101.6) (xy 156.21 101.6))
  (stroke (width 0) (type default)))
 (symbol
  (lib_id "power:+3V3")
  (at 156.21 101.6 90)
  (unit 1)
  (exclude_from_sim no)
  (in_bom no)
  (on_board no)
  (dnp no)
  (property "Reference" "#PWR_MOT015" (at 156.21 99.06 90) (effects (font (size 1.27 1.27)) (hide yes)))
  (property "Value" "+3V3" (at 156.21 104.14 90) (effects (font (size 1.27 1.27)) (hide yes)))
  (pin "1"))
 (wire
  (pts (xy 158.75 104.14) (xy 156.21 104.14))
  (stroke (width 0) (type default)))
 (label "MOT_R_2"
  (at 156.21 104.14 180)
  (fields_autoplaced yes)
  (effects (font (size 1.27 1.27)) (justify right bottom)))
 (wire
  (pts (xy 158.75 106.68) (xy 156.21 106.68))
  (stroke (width 0) (type default)))
 (label "MOT_R_1"
  (at 156.21 106.68 180)
  (fields_autoplaced yes)
  (effects (font (size 1.27 1.27)) (justify right bottom)))
 (wire
  (pts (xy 163.83 111.76) (xy 163.83 114.3))
  (stroke (width 0) (type default)))
 (symbol
  (lib_id "power:GND")
  (at 163.83 114.3 0)
  (unit 1)
  (exclude_from_sim no)
  (in_bom no)
  (on_board no)
  (dnp no)
  (property "Reference" "#PWR_MOT016" (at 163.83 110.49 0) (effects (font (size 1.27 1.27)) (hide yes)))
  (property "Value" "GND" (at 163.83 118.11 0) (effects (font (size 1.27 1.27)) (hide yes)))
  (pin "1"))
 (symbol
  (lib_id "Device:C")
  (at 217.17 92.71 90)
  (unit 1)
  (exclude_from_sim no)
  (in_bom yes)
  (on_board yes)
  (dnp no)
  (property "Reference" "C24" (at 217.17 90.17 90) (effects (font (size 1.27 1.27))))
  (property "Value" "1nF" (at 217.17 95.25 90) (effects (font (size 1.27 1.27))))
  (property "Footprint" "Capacitor_SMD:C_0402_1005Metric" (at 217.17 92.71 90) (effects (font (size 1.27 1.27)) (hide yes)))
  (property "Datasheet" "https://www.murata.com/en-us/products/capacitor/ceramiccapacitor" (at 217.17 92.71 90) (effects (font (size 1.27 1.27)) (hide yes)))
  (property "Description" "Condensador cerámico 1nF 50 V X7R 0402" (at 217.17 92.71 90) (effects (font (size 1.27 1.27)) (hide yes)))
  (property "Fabricante" "Murata" (at 217.17 92.71 90) (effects (font (size 1.27 1.27)) (hide yes)))
  (property "MPN" "GRM155R71H102KA01D" (at 217.17 92.71 90) (effects (font (size 1.27 1.27)) (hide yes)))
  (pin "1")
  (pin "2"))
 (wire
  (pts (xy 213.36 92.71) (xy 210.82 92.71))
  (stroke (width 0) (type default)))
 (global_label "ENC_L_A"
  (shape passive)
  (at 210.82 92.71 180)
  (fields_autoplaced yes)
  (effects (font (size 1.27 1.27)) (justify right))
  (property "Intersheetrefs" "${INTERSHEET_REFS}" (at 210.82 92.71 0) (effects (font (size 1.27 1.27)) (hide yes))))
 (wire
  (pts (xy 220.98 92.71) (xy 223.52 92.71))
  (stroke (width 0) (type default)))
 (symbol
  (lib_id "power:GND")
  (at 223.52 92.71 90)
  (unit 1)
  (exclude_from_sim no)
  (in_bom no)
  (on_board no)
  (dnp no)
  (property "Reference" "#PWR_MOT017" (at 223.52 90.17 90) (effects (font (size 1.27 1.27)) (hide yes)))
  (property "Value" "GND" (at 223.52 95.25 90) (effects (font (size 1.27 1.27)) (hide yes)))
  (pin "1"))
 (symbol
  (lib_id "Device:C")
  (at 273.05 92.71 90)
  (unit 1)
  (exclude_from_sim no)
  (in_bom yes)
  (on_board yes)
  (dnp no)
  (property "Reference" "C25" (at 273.05 90.17 90) (effects (font (size 1.27 1.27))))
  (property "Value" "1nF" (at 273.05 95.25 90) (effects (font (size 1.27 1.27))))
  (property "Footprint" "Capacitor_SMD:C_0402_1005Metric" (at 273.05 92.71 90) (effects (font (size 1.27 1.27)) (hide yes)))
  (property "Datasheet" "https://www.murata.com/en-us/products/capacitor/ceramiccapacitor" (at 273.05 92.71 90) (effects (font (size 1.27 1.27)) (hide yes)))
  (property "Description" "Condensador cerámico 1nF 50 V X7R 0402" (at 273.05 92.71 90) (effects (font (size 1.27 1.27)) (hide yes)))
  (property "Fabricante" "Murata" (at 273.05 92.71 90) (effects (font (size 1.27 1.27)) (hide yes)))
  (property "MPN" "GRM155R71H102KA01D" (at 273.05 92.71 90) (effects (font (size 1.27 1.27)) (hide yes)))
  (pin "1")
  (pin "2"))
 (wire
  (pts (xy 269.24 92.71) (xy 266.7 92.71))
  (stroke (width 0) (type default)))
 (global_label "ENC_L_B"
  (shape passive)
  (at 266.7 92.71 180)
  (fields_autoplaced yes)
  (effects (font (size 1.27 1.27)) (justify right))
  (property "Intersheetrefs" "${INTERSHEET_REFS}" (at 266.7 92.71 0) (effects (font (size 1.27 1.27)) (hide yes))))
 (wire
  (pts (xy 276.86 92.71) (xy 279.4 92.71))
  (stroke (width 0) (type default)))
 (symbol
  (lib_id "power:GND")
  (at 279.4 92.71 90)
  (unit 1)
  (exclude_from_sim no)
  (in_bom no)
  (on_board no)
  (dnp no)
  (property "Reference" "#PWR_MOT018" (at 279.4 90.17 90) (effects (font (size 1.27 1.27)) (hide yes)))
  (property "Value" "GND" (at 279.4 95.25 90) (effects (font (size 1.27 1.27)) (hide yes)))
  (pin "1"))
 (symbol
  (lib_id "Device:C")
  (at 328.93 92.71 90)
  (unit 1)
  (exclude_from_sim no)
  (in_bom yes)
  (on_board yes)
  (dnp no)
  (property "Reference" "C26" (at 328.93 90.17 90) (effects (font (size 1.27 1.27))))
  (property "Value" "1nF" (at 328.93 95.25 90) (effects (font (size 1.27 1.27))))
  (property "Footprint" "Capacitor_SMD:C_0402_1005Metric" (at 328.93 92.71 90) (effects (font (size 1.27 1.27)) (hide yes)))
  (property "Datasheet" "https://www.murata.com/en-us/products/capacitor/ceramiccapacitor" (at 328.93 92.71 90) (effects (font (size 1.27 1.27)) (hide yes)))
  (property "Description" "Condensador cerámico 1nF 50 V X7R 0402" (at 328.93 92.71 90) (effects (font (size 1.27 1.27)) (hide yes)))
  (property "Fabricante" "Murata" (at 328.93 92.71 90) (effects (font (size 1.27 1.27)) (hide yes)))
  (property "MPN" "GRM155R71H102KA01D" (at 328.93 92.71 90) (effects (font (size 1.27 1.27)) (hide yes)))
  (pin "1")
  (pin "2"))
 (wire
  (pts (xy 325.12 92.71) (xy 322.58 92.71))
  (stroke (width 0) (type default)))
 (global_label "ENC_R_A"
  (shape passive)
  (at 322.58 92.71 180)
  (fields_autoplaced yes)
  (effects (font (size 1.27 1.27)) (justify right))
  (property "Intersheetrefs" "${INTERSHEET_REFS}" (at 322.58 92.71 0) (effects (font (size 1.27 1.27)) (hide yes))))
 (wire
  (pts (xy 332.74 92.71) (xy 335.28 92.71))
  (stroke (width 0) (type default)))
 (symbol
  (lib_id "power:GND")
  (at 335.28 92.71 90)
  (unit 1)
  (exclude_from_sim no)
  (in_bom no)
  (on_board no)
  (dnp no)
  (property "Reference" "#PWR_MOT019" (at 335.28 90.17 90) (effects (font (size 1.27 1.27)) (hide yes)))
  (property "Value" "GND" (at 335.28 95.25 90) (effects (font (size 1.27 1.27)) (hide yes)))
  (pin "1"))
 (symbol
  (lib_id "Device:C")
  (at 53.34 127 90)
  (unit 1)
  (exclude_from_sim no)
  (in_bom yes)
  (on_board yes)
  (dnp no)
  (property "Reference" "C27" (at 53.34 124.46 90) (effects (font (size 1.27 1.27))))
  (property "Value" "1nF" (at 53.34 129.54 90) (effects (font (size 1.27 1.27))))
  (property "Footprint" "Capacitor_SMD:C_0402_1005Metric" (at 53.34 127 90) (effects (font (size 1.27 1.27)) (hide yes)))
  (property "Datasheet" "https://www.murata.com/en-us/products/capacitor/ceramiccapacitor" (at 53.34 127 90) (effects (font (size 1.27 1.27)) (hide yes)))
  (property "Description" "Condensador cerámico 1nF 50 V X7R 0402" (at 53.34 127 90) (effects (font (size 1.27 1.27)) (hide yes)))
  (property "Fabricante" "Murata" (at 53.34 127 90) (effects (font (size 1.27 1.27)) (hide yes)))
  (property "MPN" "GRM155R71H102KA01D" (at 53.34 127 90) (effects (font (size 1.27 1.27)) (hide yes)))
  (pin "1")
  (pin "2"))
 (wire
  (pts (xy 49.53 127) (xy 46.99 127))
  (stroke (width 0) (type default)))
 (global_label "ENC_R_B"
  (shape passive)
  (at 46.99 127 180)
  (fields_autoplaced yes)
  (effects (font (size 1.27 1.27)) (justify right))
  (property "Intersheetrefs" "${INTERSHEET_REFS}" (at 46.99 127 0) (effects (font (size 1.27 1.27)) (hide yes))))
 (wire
  (pts (xy 57.15 127) (xy 59.69 127))
  (stroke (width 0) (type default)))
 (symbol
  (lib_id "power:GND")
  (at 59.69 127 90)
  (unit 1)
  (exclude_from_sim no)
  (in_bom no)
  (on_board no)
  (dnp no)
  (property "Reference" "#PWR_MOT020" (at 59.69 124.46 90) (effects (font (size 1.27 1.27)) (hide yes)))
  (property "Value" "GND" (at 59.69 129.54 90) (effects (font (size 1.27 1.27)) (hide yes)))
  (pin "1"))
 (embedded_fonts no))
